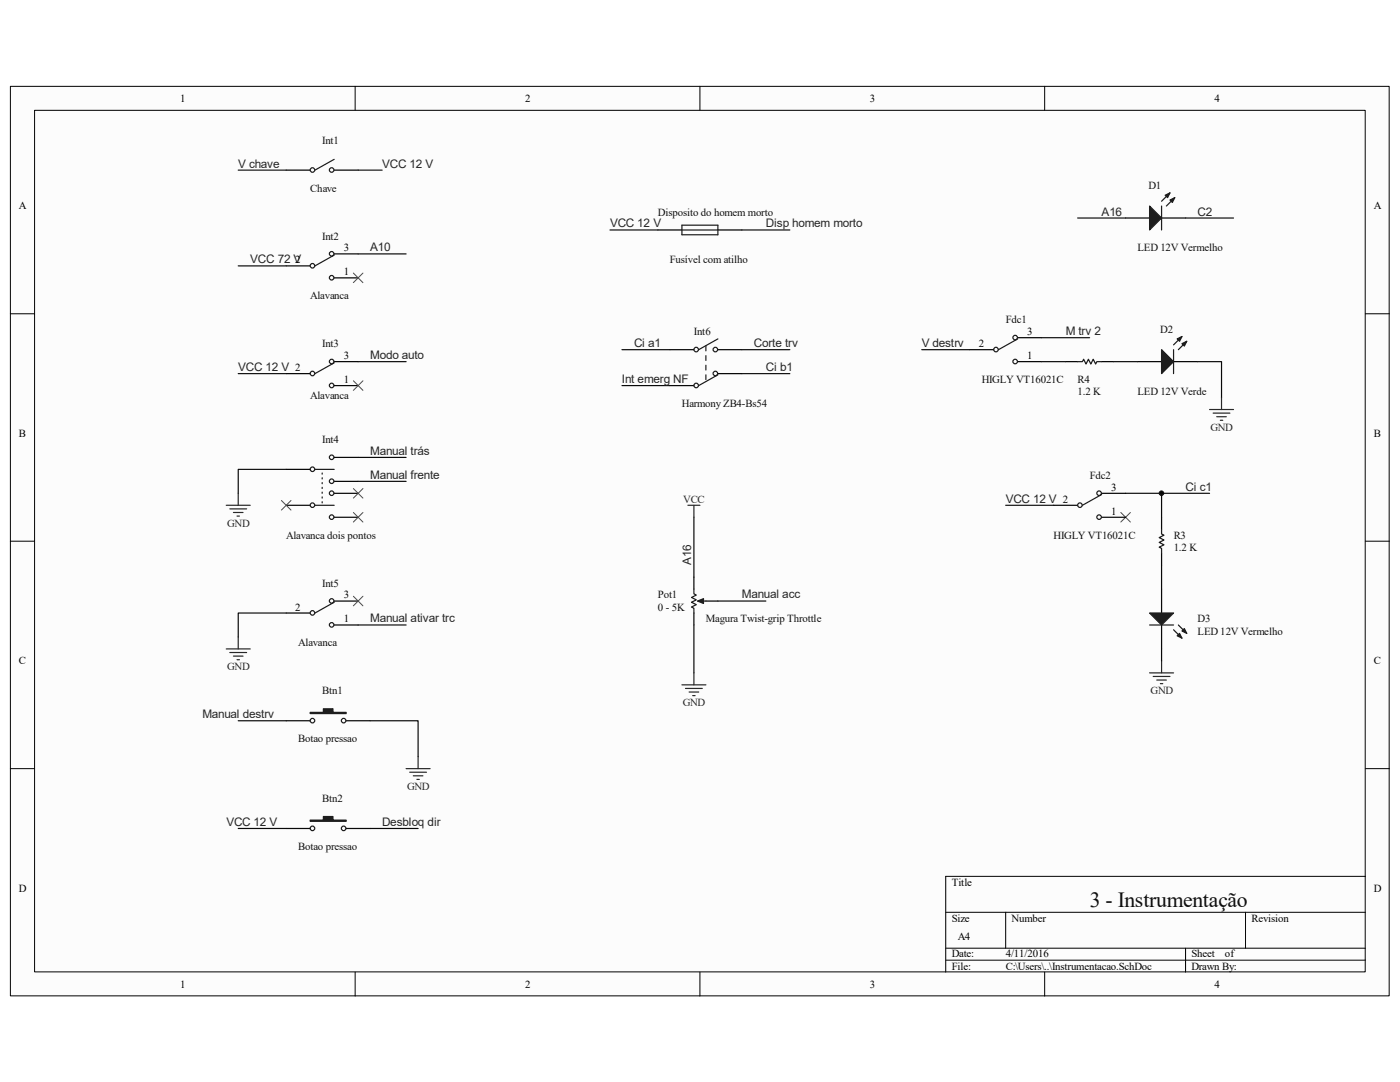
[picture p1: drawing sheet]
<svg xmlns="http://www.w3.org/2000/svg" width="279mm" height="216mm" viewBox="0 0 279 216" stroke-linecap="round" stroke-linejoin="round" font-family="sans-serif">
<path d="M2.1 17.3h275.1v181.4h-275.1z" fill="#fcfcfc"/>
<path d="M2.1 17.2h275.1v181.5h-275.1z" fill="none" stroke="#000" stroke-width=".2"/>
<path d="M6.9 22.1h265.6v171.8h-265.6z" fill="#fcfcfc"/>
<g fill="none" stroke="#000" stroke-width=".2">
<path d="M70.9 17.2v4.8M139.7 17.2v4.8M208.5 17.2v4.8M6.9 22h265.6v171.9h-265.6zM2.1 62.6h4.8M272.5 62.6h4.8M2.1 108h4.8M272.5 108h4.8M2.1 153.4h4.8M272.5 153.4h4.8M272.5 174.9h-83.8v19.1M70.9 194v4.8"/>
<path d="M139.7 194v4.8M188.7 182h83.8M188.7 189.2h83.8M188.7 191.6h83.8M200.7 182v7.2M208.5 194v4.8M236.6 189.2v4.8M248.6 182v7.2"/>
</g>
<g fill="none" stroke="#000" stroke-width=".24">
<path d="M57.1 33.9h4.8M66.7 33.9h4.8M57.1 53.1h4.8M66.7 50.7h4.8M66.7 55.4h4.8M131.3 45.9h4.8M143.3 45.9h4.8M224.6 43.5h4.8M231.8 43.5h4.8M57.1 74.6h4.8M66.7 72.2h4.8M66.7 76.9h4.8"/>
<path d="M133.7 76.9h4.8M133.7 69.8h4.8M143.3 74.6h4.8M143.3 69.8h4.8M193.5 69.8h4.8M203.1 72.2h4.8M203.1 67.4h4.8M212.7 72.2h2.4M219.9 72.2h2.3M227 72.2h4.8M234.2 72.2h4.8M57.1 93.7h4.8"/>
<path d="M66.7 91.3h4.8M66.7 96h4.8M66.7 98.4h4.8M219.9 98.4h4.7M57.1 100.8h4.8M66.7 103.2h4.8M66.7 119.9h4.8M138.5 115.2v2.3M140.9 119.9h2.4M210.3 100.8h4.8M219.9 103.2h4.7M231.8 103.2v2.4"/>
<path d="M231.8 110.4v2.4M231.8 117.5v4.8M57.1 122.3h4.8M66.7 124.7h4.8M138.5 122.3v2.4M231.8 124.7v4.8M57.1 143.8h4.8M69.1 143.8h4.8M57.1 165.3h4.8M69.1 165.3h4.8"/>
</g>
<g fill="none" stroke="#1c1c1c" stroke-width=".24">
<path d="M66.7 31.8l-3.8 2.1M233.5 38.5l-1.7 1.7M234.4 39.4l-1.6 1.7M66.7 50.9l-3.8 2.2M136.1 44.9h7.2v1.9h-7.2zM136.1 45.9h7.2M231.8 41.1v4.8M66.7 72.4l-3.8 2.2M140.9 69.1v.9M140.9 71v.9M140.9 72.9v.9M140.9 74.8v.9"/>
<path d="M143.3 74.8l-3.9 2.1M143.3 67.6l-3.9 2.2M203.1 67.6l-3.8 2.2M215.1 72.2h.9l.3-.5 .4 .9 .5-.9 .5 .9 .5-.9 .5 .9 .2-.4h1M234.2 69.8v4.8M235.9 67.1l-1.7 1.7M236.8 68.1l-1.6 1.7M62.9 93.7h3.8M64.3 94.4v.2M64.3 95.3v.3M64.3 96.3v.2M64.3 97.2v.3"/>
<path d="M64.3 98.2v.2M64.3 99.2v.2M219.9 98.7l-3.9 2.1M62.9 100.8h3.8M64.3 100.1v.2M138.5 117.5v1l.5 .2-1 .5 1 .5-1 .5 1 .5-1 .4 .5 .3v.9M139.7 119.9h1.2M231.8 105.6v1l.5 .2-1 .5 1 .5-1 .4 1 .5-1 .5 .5 .2v1M66.7 120.2l-3.8 2.1M229.4 124.7h4.8M234.2 125.7l1.7 1.6M235.2 124.7l1.6 1.7"/>
<circle cx="62.4" cy="33.9" r=".45"/>
<circle cx="66.2" cy="33.9" r=".45"/>
<circle cx="62.4" cy="53" r=".45"/>
<circle cx="66.2" cy="50.6" r=".45"/>
<circle cx="66.2" cy="55.4" r=".45"/>
<circle cx="62.4" cy="74.5" r=".45"/>
<circle cx="66.2" cy="72.1" r=".45"/>
<circle cx="66.2" cy="76.9" r=".45"/>
<circle cx="138.9" cy="69.8" r=".45"/>
<circle cx="138.9" cy="76.9" r=".45"/>
<circle cx="142.8" cy="74.5" r=".45"/>
<circle cx="142.8" cy="69.8" r=".45"/>
<circle cx="198.8" cy="69.8" r=".45"/>
<circle cx="202.6" cy="67.4" r=".45"/>
<circle cx="202.6" cy="72.1" r=".45"/>
<circle cx="62.4" cy="93.6" r=".45"/>
<circle cx="66.2" cy="96" r=".45"/>
<circle cx="66.2" cy="91.2" r=".45"/>
<circle cx="66.2" cy="98.4" r=".45"/>
<circle cx="219.3" cy="98.4" r=".45"/>
<circle cx="62.4" cy="100.8" r=".45"/>
<circle cx="66.2" cy="103.2" r=".45"/>
<circle cx="66.2" cy="119.9" r=".45"/>
<circle cx="215.5" cy="100.8" r=".45"/>
<circle cx="219.3" cy="103.2" r=".45"/>
<circle cx="62.4" cy="122.3" r=".45"/>
<circle cx="66.2" cy="124.7" r=".45"/>
<circle cx="62.4" cy="143.8" r=".45"/>
<circle cx="68.6" cy="143.8" r=".45"/>
<circle cx="62.4" cy="165.3" r=".45"/>
<circle cx="68.6" cy="165.3" r=".45"/>
</g>
<g fill="none" stroke="#0e0e0e" stroke-width=".24">
<path d="M47.5 33.9h9.6M71.5 33.9h4.8M47.5 53.1h9.6M71.5 50.7h9.5M121.7 45.9h9.6M148.1 45.9h9.5M215.1 43.5h9.5M236.6 43.5h9.6M47.5 74.6h9.6M71.5 72.2h9.5M124.1 69.8h9.6M124.1 76.9h9.6"/>
<path d="M148.1 74.6h9.5M148.1 69.8h9.5M184 69.8h9.5M207.9 72.2h4.8M207.9 67.4h9.6M222.2 72.2h4.8M239 72.2h4.8v7.1M57.1 93.7h-9.6v4.7M71.5 91.3h9.5M71.5 96h9.5M224.6 98.4h16.8M231.8 98.4v4.8"/>
<path d="M138.5 103.2v12M143.3 119.9h9.5M200.7 100.8h9.6M231.8 112.8v4.7M57.1 122.3h-9.6v4.8M71.5 124.7h9.5M138.5 124.7v9.6M231.8 129.5v2.4M47.5 143.8h9.6M73.9 143.8h9.5v7.2M47.5 165.3h9.6M73.9 165.3h9.5"/>
</g>
<g fill="#1c1c1c" stroke="#1c1c1c" stroke-width=".24">
<path d="M229.4 41.1l2.4 2.4-2.4 2.4z"/>
<path d="M233.5 39.9l.9-.5-.4 1z"/>
<path d="M232.5 39l1-.5-.5 .9z"/>
<path d="M229.4 122.3h4.8l-2.4 2.4z"/>
<path d="M235.4 126.4l.5 .9-1-.4z"/>
<path d="M235.9 125.9l.5-.5 .4 1z"/>
<path d="M231.8 69.8l2.4 2.4-2.4 2.4z"/>
<path d="M235.9 68.6l.9-.5-.4 1z"/>
<path d="M234.9 67.6l1-.5-.5 1z"/>
<path d="M139.2 119.9l1.2-.4v.9z"/>
<path d="M61.9 142.1h2.6v-.7h2v.7h2.6v.3h-7.2z" fill-rule="evenodd"/>
<path d="M61.9 163.6h2.6v-.7h2v.7h2.6v.3h-7.2z" fill-rule="evenodd"/>
</g>
<g fill="none" stroke="#4c4c4c" stroke-width=".2">
<path d="M70.5 54.5l1.9 1.9M72.4 54.5l-1.9 1.9M70.5 76l1.9 1.9M72.4 76l-1.9 1.9M56.2 99.9l1.9 1.9M58.1 99.9l-1.9 1.9M70.5 97.5l1.9 1.9M72.4 97.5l-1.9 1.9M70.5 102.3l1.9 1.9M70.5 119l1.9 1.9M72.4 102.3l-1.9 1.9M72.4 119l-1.9 1.9"/>
<path d="M223.7 102.3l1.9 1.9M225.6 102.3l-1.9 1.9"/>
</g>
<g fill="none" stroke="#262626" stroke-width=".24">
<path d="M243.8 79.3v2.4M47.5 98.4v2.4M241.4 81.7h4.8M242.1 82.4h3.4M242.8 83.2h1.9M243.5 83.9h.5M45.2 100.8h4.7M45.9 101.5h3.3M46.6 102.3h1.9M47.3 103h.5M137.3 100.8h2.4M138.5 100.8v2.4"/>
<path d="M45.2 129.5h4.7M45.9 130.2h3.3M46.6 130.9h1.9M47.3 131.6h.5M47.5 127.1v2.4M136.1 136.7h4.8M136.8 137.4h3.4M137.5 138.1h1.9M138.2 138.8h.5M138.5 134.3v2.4M229.4 134.3h4.8M230.1 135h3.4"/>
<path d="M230.9 135.7h1.9M231.6 136.4h.5M231.8 131.9v2.4M81 153.4h4.8M81.8 154.1h3.3M82.5 154.8h1.9M83.2 155.5h.5M83.4 151v2.4"/>
</g>
<circle cx="231.8" cy="98.4" r=".45" fill="#0e0e0e" stroke="#0e0e0e" stroke-width=".2"/>
<text font-size="4.3" fill="#0e0e0e" x="217.5" y="181">3 - Instrumentação</text>
<g font-size="2.4" fill="#262626">
<text x="47.5" y="33.4">V chave</text>
<text x="76.2" y="33.4">VCC 12 V</text>
<text x="121.8" y="45.4">VCC 12 V</text>
<text x="152.8" y="45.4">Disp homem morto</text>
<text x="219.8" y="43">A16</text>
<text x="239" y="43">C2</text>
<text x="50" y="52.5">VCC 72 V</text>
<text x="73.9" y="50.2">A10</text>
<text x="73.9" y="71.7">Modo auto</text>
<text x="126.5" y="69.3">Ci a1</text>
<text x="150.5" y="69.3">Corte trv</text>
<text x="183.9" y="69.3">V destrv</text>
<text x="212.7" y="66.9">M trv 2</text>
<text x="47.5" y="74">VCC 12 V 2</text>
<text x="124.1" y="76.5">Int emerg NF</text>
<text x="152.8" y="74">Ci b1</text>
<text x="73.9" y="90.8">Manual trás</text>
<text x="73.9" y="95.5">Manual frente</text>
<text x="200.7" y="100.3">VCC 12 V 2</text>
<text x="236.6" y="97.9">Ci c1</text>
<text x="137.9" y="112.8" transform="rotate(-90 137.9 112.8)">A16</text>
<text x="148" y="119.4">Manual acc</text>
<text x="73.9" y="124.2">Manual ativar trc</text>
<text x="40.4" y="143.3">Manual destrv</text>
<text x="45.2" y="164.8">VCC 12 V</text>
<text x="76.2" y="164.8">Desbloq dir</text>
</g>
<g font-size="2.2">
<text x="36" y="20.3">1</text>
<text x="104.8" y="20.3">2</text>
<text x="173.6" y="20.3">3</text>
<text x="242.4" y="20.3">4</text>
<text x="3.8" y="41.8">A</text>
<text x="274.2" y="41.8">A</text>
<text x="58.9" y="52.5">2</text>
<text x="68.6" y="50.2">3</text>
<text x="68.6" y="54.9">1</text>
<text x="68.6" y="71.7">3</text>
<text x="195.3" y="69.3">2</text>
<text x="205" y="66.9">3</text>
<text x="205" y="71.7">1</text>
<text x="68.6" y="76.5">1</text>
<text x="3.8" y="87.2">B</text>
<text x="274.2" y="87.2">B</text>
<text x="221.8" y="97.9">3</text>
<text x="221.8" y="102.7">1</text>
<text x="68.6" y="119.4">3</text>
<text x="58.9" y="121.8">2</text>
<text x="68.6" y="124.2">1</text>
<text x="3.8" y="132.5">C</text>
<text x="274.2" y="132.5">C</text>
<text x="3.7" y="177.9">D</text>
<text x="189.9" y="176.7">Title</text>
<text x="274.1" y="177.9">D</text>
<text x="189.9" y="183.9">Size</text>
<text x="201.9" y="183.9">Number</text>
<text x="249.8" y="183.9">Revision</text>
<text x="189.9" y="191.1">Date:</text>
<text x="191.1" y="187.5">A4</text>
<text x="200.7" y="191.1">4/11/2016</text>
<text x="237.8" y="191.1">Sheet</text>
<text x="244.5" y="191.1">of</text>
<text x="36" y="197.1">1</text>
<text x="104.8" y="197.1">2</text>
<text x="173.6" y="197.1">3</text>
<text x="189.9" y="193.5">File:</text>
<text x="200.7" y="193.5">C:\Users\..\Instrumentacao.SchDoc</text>
<text x="237.8" y="193.5">Drawn By:</text>
<text x="242.4" y="197.1">4</text>
</g>
<g font-size="2.2" fill="#0e0e0e">
<text x="64.3" y="28.7">Int1</text>
<text x="61.9" y="38.2">Chave</text>
<text x="229.2" y="37.8">D1</text>
<text x="64.3" y="47.8">Int2</text>
<text x="131.3" y="43">Disposito do homem morto</text>
<text x="133.7" y="52.5">Fusível com atilho</text>
<text x="227" y="50.2">LED 12V Vermelho</text>
<text x="61.9" y="59.7">Alavanca</text>
<text x="200.7" y="64.5">Fdc1</text>
<text x="64.3" y="69.3">Int3</text>
<text x="138.5" y="66.9">Int6</text>
<text x="231.6" y="66.4">D2</text>
<text x="195.9" y="76.5">HIGLY VT16021C</text>
<text x="215.1" y="76.5">R4</text>
<text x="61.9" y="79.5">Alavanca</text>
<text x="136.1" y="81.2">Harmony ZB4-Bs54</text>
<text x="215.1" y="78.8">1.2 K</text>
<text x="227" y="78.8">LED 12V Verde</text>
<text x="64.3" y="88.4">Int4</text>
<text x="217.5" y="95.5">Fdc2</text>
<text x="57.1" y="107.5">Alavanca dois pontos</text>
<text x="210.3" y="107.5">HIGLY VT16021C</text>
<text x="234.2" y="107.5">R3</text>
<text x="234.2" y="109.9">1.2 K</text>
<text x="64.3" y="117.1">Int5</text>
<text x="131.3" y="119.4">Pot1</text>
<text x="131.3" y="121.8">0 - 5K</text>
<text x="140.9" y="124.2">Magura Twist-grip Throttle</text>
<text x="239" y="124.2">D3</text>
<text x="59.5" y="129">Alavanca</text>
<text x="239" y="126.6">LED 12V Vermelho</text>
<text x="64.3" y="138.6">Btn1</text>
<text x="59.5" y="148.1">Botao pressao</text>
<text x="64.3" y="160">Btn2</text>
<text x="59.5" y="169.6">Botao pressao</text>
</g>
<g font-size="2.2" fill="#262626">
<text x="241.6" y="86">GND</text>
<text x="136.4" y="100.3">VCC</text>
<text x="45.3" y="105.1">GND</text>
<text x="45.3" y="133.7">GND</text>
<text x="136.3" y="140.9">GND</text>
<text x="229.6" y="138.5">GND</text>
<text x="81.2" y="157.6">GND</text>
</g>
</svg>
